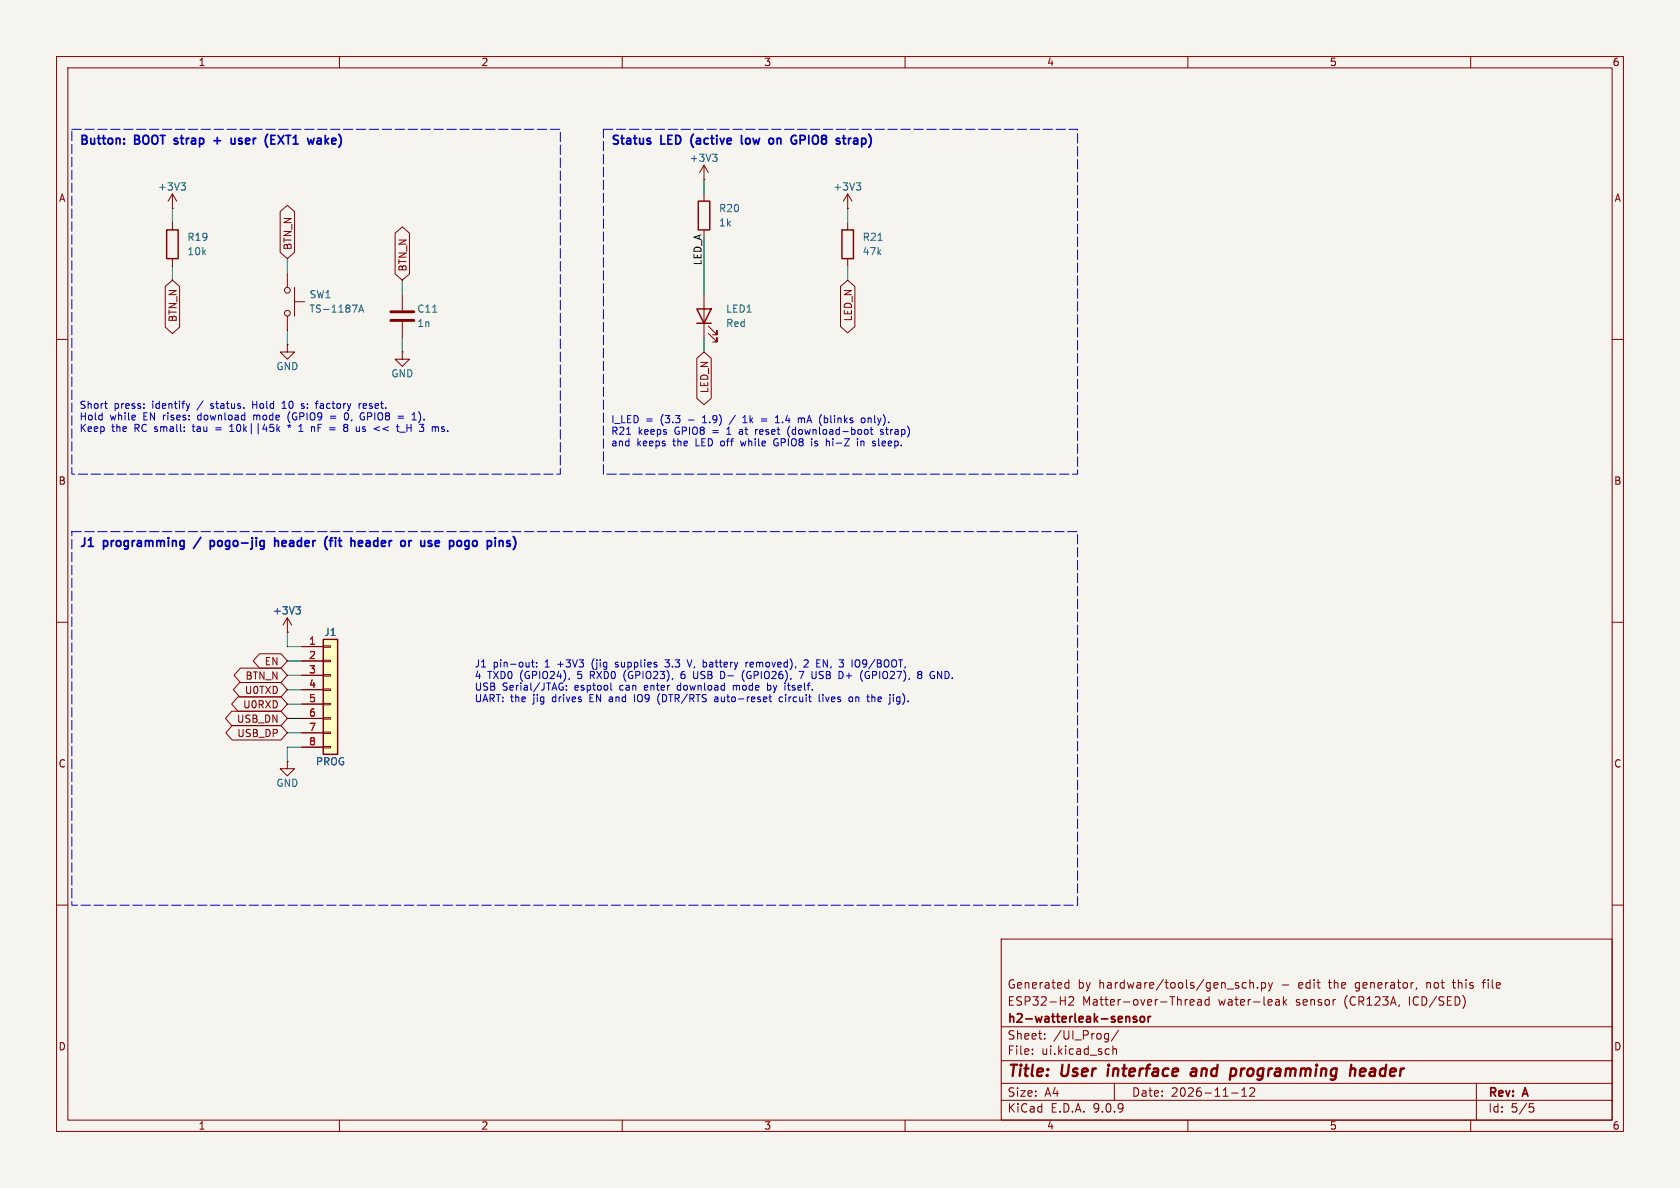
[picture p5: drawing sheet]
(kicad_sch
 (version 20250114)
 (generator "eeschema")
 (generator_version "9.0")
 (paper "A4")
 (title_block
  (title "User interface and programming header")
  (date "2026-11-12")
  (rev "A")
  (company "h2-watterleak-sensor")
  (comment 1 "ESP32-H2 Matter-over-Thread water-leak sensor (CR123A, ICD/SED)")
  (comment 2 "Generated by hardware/tools/gen_sch.py - edit the generator, not this file"))
 (lib_symbols
  (symbol "Device:R"
   (pin_numbers (hide yes))
   (pin_names
    (offset 0)) (exclude_from_sim no) (in_bom yes) (on_board yes)
   (property "Reference" "R" (at 2.032 0 90) (effects (font (size 1.27 1.27))))
   (property "Value" "R" (at 0 0 90) (effects (font (size 1.27 1.27))))
   (property "Footprint" "" (at -1.778 0 90) (effects (font (size 1.27 1.27)) (hide yes)))
   (property "Datasheet" "~" (at 0 0 0) (effects (font (size 1.27 1.27)) (hide yes)))
   (property "Description" "Resistor" (at 0 0 0) (effects (font (size 1.27 1.27)) (hide yes)))
   (symbol "R_0_1"
    (rectangle (start -1.016 -2.54) (end 1.016 2.54) (stroke (width 0.254) (type default)) (fill (type none))))
   (symbol "R_1_1"
    (pin passive line (at 0 3.81 270) (length 1.27) (name "~" (effects (font (size 1.27 1.27)))) (number "1" (effects (font (size 1.27 1.27)))))
    (pin passive line (at 0 -3.81 90) (length 1.27) (name "~" (effects (font (size 1.27 1.27)))) (number "2" (effects (font (size 1.27 1.27))))))
   (embedded_fonts no))
  (symbol "power:+3V3"
   (power)
   (pin_numbers (hide yes))
   (pin_names
    (offset 0) (hide yes)) (exclude_from_sim no) (in_bom yes) (on_board yes)
   (property "Reference" "#PWR" (at 0 -3.81 0) (effects (font (size 1.27 1.27)) (hide yes)))
   (property "Value" "+3V3" (at 0 3.556 0) (effects (font (size 1.27 1.27))))
   (property "Footprint" "" (at 0 0 0) (effects (font (size 1.27 1.27)) (hide yes)))
   (property "Datasheet" "" (at 0 0 0) (effects (font (size 1.27 1.27)) (hide yes)))
   (property "Description" "Power symbol creates a global label with name \"+3V3\"" (at 0 0 0) (effects (font (size 1.27 1.27)) (hide yes)))
   (symbol "+3V3_0_1"
    (polyline (pts (xy -0.762 1.27) (xy 0 2.54)) (stroke (width 0) (type default)) (fill (type none)))
    (polyline (pts (xy 0 2.54) (xy 0.762 1.27)) (stroke (width 0) (type default)) (fill (type none)))
    (polyline (pts (xy 0 0) (xy 0 2.54)) (stroke (width 0) (type default)) (fill (type none))))
   (symbol "+3V3_1_1"
    (pin power_in line (at 0 0 90) (length 0) (name "~" (effects (font (size 1.27 1.27)))) (number "1" (effects (font (size 1.27 1.27))))))
   (embedded_fonts no))
  (symbol "Switch:SW_Push"
   (pin_numbers (hide yes))
   (pin_names
    (offset 1.016) (hide yes)) (exclude_from_sim no) (in_bom yes) (on_board yes)
   (property "Reference" "SW" (at 1.27 2.54 0) (effects (font (size 1.27 1.27)) (justify left)))
   (property "Value" "SW_Push" (at 0 -1.524 0) (effects (font (size 1.27 1.27))))
   (property "Footprint" "" (at 0 5.08 0) (effects (font (size 1.27 1.27)) (hide yes)))
   (property "Datasheet" "~" (at 0 5.08 0) (effects (font (size 1.27 1.27)) (hide yes)))
   (property "Description" "Push button switch, generic, two pins" (at 0 0 0) (effects (font (size 1.27 1.27)) (hide yes)))
   (symbol "SW_Push_0_1"
    (circle (center -2.032 0) (radius 0.508) (stroke (width 0) (type default)) (fill (type none)))
    (polyline (pts (xy 0 1.27) (xy 0 3.048)) (stroke (width 0) (type default)) (fill (type none)))
    (circle (center 2.032 0) (radius 0.508) (stroke (width 0) (type default)) (fill (type none)))
    (polyline (pts (xy 2.54 1.27) (xy -2.54 1.27)) (stroke (width 0) (type default)) (fill (type none)))
    (pin passive line (at -5.08 0 0) (length 2.54) (name "1" (effects (font (size 1.27 1.27)))) (number "1" (effects (font (size 1.27 1.27)))))
    (pin passive line (at 5.08 0 180) (length 2.54) (name "2" (effects (font (size 1.27 1.27)))) (number "2" (effects (font (size 1.27 1.27))))))
   (embedded_fonts no))
  (symbol "power:GND"
   (power)
   (pin_numbers (hide yes))
   (pin_names
    (offset 0) (hide yes)) (exclude_from_sim no) (in_bom yes) (on_board yes)
   (property "Reference" "#PWR" (at 0 -6.35 0) (effects (font (size 1.27 1.27)) (hide yes)))
   (property "Value" "GND" (at 0 -3.81 0) (effects (font (size 1.27 1.27))))
   (property "Footprint" "" (at 0 0 0) (effects (font (size 1.27 1.27)) (hide yes)))
   (property "Datasheet" "" (at 0 0 0) (effects (font (size 1.27 1.27)) (hide yes)))
   (property "Description" "Power symbol creates a global label with name \"GND\" , ground" (at 0 0 0) (effects (font (size 1.27 1.27)) (hide yes)))
   (symbol "GND_0_1"
    (polyline (pts (xy 0 0) (xy 0 -1.27) (xy 1.27 -1.27) (xy 0 -2.54) (xy -1.27 -1.27) (xy 0 -1.27)) (stroke (width 0) (type default)) (fill (type none))))
   (symbol "GND_1_1"
    (pin power_in line (at 0 0 270) (length 0) (name "~" (effects (font (size 1.27 1.27)))) (number "1" (effects (font (size 1.27 1.27))))))
   (embedded_fonts no))
  (symbol "Device:C"
   (pin_numbers (hide yes))
   (pin_names
    (offset 0.254)) (exclude_from_sim no) (in_bom yes) (on_board yes)
   (property "Reference" "C" (at 0.635 2.54 0) (effects (font (size 1.27 1.27)) (justify left)))
   (property "Value" "C" (at 0.635 -2.54 0) (effects (font (size 1.27 1.27)) (justify left)))
   (property "Footprint" "" (at 0.9652 -3.81 0) (effects (font (size 1.27 1.27)) (hide yes)))
   (property "Datasheet" "~" (at 0 0 0) (effects (font (size 1.27 1.27)) (hide yes)))
   (property "Description" "Unpolarized capacitor" (at 0 0 0) (effects (font (size 1.27 1.27)) (hide yes)))
   (symbol "C_0_1"
    (polyline (pts (xy -2.032 0.762) (xy 2.032 0.762)) (stroke (width 0.508) (type default)) (fill (type none)))
    (polyline (pts (xy -2.032 -0.762) (xy 2.032 -0.762)) (stroke (width 0.508) (type default)) (fill (type none))))
   (symbol "C_1_1"
    (pin passive line (at 0 3.81 270) (length 2.794) (name "~" (effects (font (size 1.27 1.27)))) (number "1" (effects (font (size 1.27 1.27)))))
    (pin passive line (at 0 -3.81 90) (length 2.794) (name "~" (effects (font (size 1.27 1.27)))) (number "2" (effects (font (size 1.27 1.27))))))
   (embedded_fonts no))
  (symbol "Device:LED"
   (pin_numbers (hide yes))
   (pin_names
    (offset 1.016) (hide yes)) (exclude_from_sim no) (in_bom yes) (on_board yes)
   (property "Reference" "D" (at 0 2.54 0) (effects (font (size 1.27 1.27))))
   (property "Value" "LED" (at 0 -2.54 0) (effects (font (size 1.27 1.27))))
   (property "Footprint" "" (at 0 0 0) (effects (font (size 1.27 1.27)) (hide yes)))
   (property "Datasheet" "~" (at 0 0 0) (effects (font (size 1.27 1.27)) (hide yes)))
   (property "Description" "Light emitting diode" (at 0 0 0) (effects (font (size 1.27 1.27)) (hide yes)))
   (property "Sim.Pins" "1=K 2=A" (at 0 0 0) (effects (font (size 1.27 1.27)) (hide yes)))
   (symbol "LED_0_1"
    (polyline (pts (xy -3.048 -0.762) (xy -4.572 -2.286) (xy -3.81 -2.286) (xy -4.572 -2.286) (xy -4.572 -1.524)) (stroke (width 0) (type default)) (fill (type none)))
    (polyline (pts (xy -1.778 -0.762) (xy -3.302 -2.286) (xy -2.54 -2.286) (xy -3.302 -2.286) (xy -3.302 -1.524)) (stroke (width 0) (type default)) (fill (type none)))
    (polyline (pts (xy -1.27 0) (xy 1.27 0)) (stroke (width 0) (type default)) (fill (type none)))
    (polyline (pts (xy -1.27 -1.27) (xy -1.27 1.27)) (stroke (width 0.254) (type default)) (fill (type none)))
    (polyline (pts (xy 1.27 -1.27) (xy 1.27 1.27) (xy -1.27 0) (xy 1.27 -1.27)) (stroke (width 0.254) (type default)) (fill (type none))))
   (symbol "LED_1_1"
    (pin passive line (at -3.81 0 0) (length 2.54) (name "K" (effects (font (size 1.27 1.27)))) (number "1" (effects (font (size 1.27 1.27)))))
    (pin passive line (at 3.81 0 180) (length 2.54) (name "A" (effects (font (size 1.27 1.27)))) (number "2" (effects (font (size 1.27 1.27))))))
   (embedded_fonts no))
  (symbol "Connector_Generic:Conn_01x08"
   (pin_names
    (offset 1.016) (hide yes)) (exclude_from_sim no) (in_bom yes) (on_board yes)
   (property "Reference" "J" (at 0 10.16 0) (effects (font (size 1.27 1.27))))
   (property "Value" "Conn_01x08" (at 0 -12.7 0) (effects (font (size 1.27 1.27))))
   (property "Footprint" "" (at 0 0 0) (effects (font (size 1.27 1.27)) (hide yes)))
   (property "Datasheet" "~" (at 0 0 0) (effects (font (size 1.27 1.27)) (hide yes)))
   (property "Description" "Generic connector, single row, 01x08, script generated (kicad-library-utils/schlib/autogen/connector/)" (at 0 0 0) (effects (font (size 1.27 1.27)) (hide yes)))
   (symbol "Conn_01x08_1_1"
    (rectangle (start -1.27 8.89) (end 1.27 -11.43) (stroke (width 0.254) (type default)) (fill (type background)))
    (rectangle (start -1.27 7.747) (end 0 7.493) (stroke (width 0.1524) (type default)) (fill (type none)))
    (rectangle (start -1.27 5.207) (end 0 4.953) (stroke (width 0.1524) (type default)) (fill (type none)))
    (rectangle (start -1.27 2.667) (end 0 2.413) (stroke (width 0.1524) (type default)) (fill (type none)))
    (rectangle (start -1.27 0.127) (end 0 -0.127) (stroke (width 0.1524) (type default)) (fill (type none)))
    (rectangle (start -1.27 -2.413) (end 0 -2.667) (stroke (width 0.1524) (type default)) (fill (type none)))
    (rectangle (start -1.27 -4.953) (end 0 -5.207) (stroke (width 0.1524) (type default)) (fill (type none)))
    (rectangle (start -1.27 -7.493) (end 0 -7.747) (stroke (width 0.1524) (type default)) (fill (type none)))
    (rectangle (start -1.27 -10.033) (end 0 -10.287) (stroke (width 0.1524) (type default)) (fill (type none)))
    (pin passive line (at -5.08 7.62 0) (length 3.81) (name "Pin_1" (effects (font (size 1.27 1.27)))) (number "1" (effects (font (size 1.27 1.27)))))
    (pin passive line (at -5.08 5.08 0) (length 3.81) (name "Pin_2" (effects (font (size 1.27 1.27)))) (number "2" (effects (font (size 1.27 1.27)))))
    (pin passive line (at -5.08 2.54 0) (length 3.81) (name "Pin_3" (effects (font (size 1.27 1.27)))) (number "3" (effects (font (size 1.27 1.27)))))
    (pin passive line (at -5.08 0 0) (length 3.81) (name "Pin_4" (effects (font (size 1.27 1.27)))) (number "4" (effects (font (size 1.27 1.27)))))
    (pin passive line (at -5.08 -2.54 0) (length 3.81) (name "Pin_5" (effects (font (size 1.27 1.27)))) (number "5" (effects (font (size 1.27 1.27)))))
    (pin passive line (at -5.08 -5.08 0) (length 3.81) (name "Pin_6" (effects (font (size 1.27 1.27)))) (number "6" (effects (font (size 1.27 1.27)))))
    (pin passive line (at -5.08 -7.62 0) (length 3.81) (name "Pin_7" (effects (font (size 1.27 1.27)))) (number "7" (effects (font (size 1.27 1.27)))))
    (pin passive line (at -5.08 -10.16 0) (length 3.81) (name "Pin_8" (effects (font (size 1.27 1.27)))) (number "8" (effects (font (size 1.27 1.27))))))
   (embedded_fonts no)))
 (rectangle
  (start 12.7 22.86)
  (end 99.06 83.82)
  (stroke (width 0) (type dash))
  (fill (type none)))
 (text "Button: BOOT strap + user (EXT1 wake)"
  (exclude_from_sim no)
  (at 13.97 24.13 0)
  (effects (font (size 1.524 1.524)
    (bold yes)) (justify left top)))
 (wire
  (pts (xy 30.48 39.37) (xy 30.48 36.83))
  (stroke (width 0) (type default)))
 (wire
  (pts (xy 30.48 46.99) (xy 30.48 49.53))
  (stroke (width 0) (type default)))
 (global_label "BTN_N"
  (shape bidirectional)
  (at 30.48 49.53 270)
  (fields_autoplaced yes)
  (effects (font (size 1.27 1.27)) (justify right))
  (property "Intersheetrefs" "${INTERSHEET_REFS}" (at 30.48 49.53 0) (effects (font (size 1.27 1.27)) (justify right) (hide yes))))
 (wire
  (pts (xy 50.8 48.26) (xy 50.8 45.72))
  (stroke (width 0) (type default)))
 (global_label "BTN_N"
  (shape bidirectional)
  (at 50.8 45.72 90)
  (fields_autoplaced yes)
  (effects (font (size 1.27 1.27)) (justify left))
  (property "Intersheetrefs" "${INTERSHEET_REFS}" (at 50.8 45.72 0) (effects (font (size 1.27 1.27)) (justify left) (hide yes))))
 (wire
  (pts (xy 50.8 58.42) (xy 50.8 60.96))
  (stroke (width 0) (type default)))
 (wire
  (pts (xy 71.12 52.07) (xy 71.12 49.53))
  (stroke (width 0) (type default)))
 (global_label "BTN_N"
  (shape bidirectional)
  (at 71.12 49.53 90)
  (fields_autoplaced yes)
  (effects (font (size 1.27 1.27)) (justify left))
  (property "Intersheetrefs" "${INTERSHEET_REFS}" (at 71.12 49.53 0) (effects (font (size 1.27 1.27)) (justify left) (hide yes))))
 (wire
  (pts (xy 71.12 59.69) (xy 71.12 62.23))
  (stroke (width 0) (type default)))
 (text "Short press: identify / status. Hold 10 s: factory reset.\nHold while EN rises: download mode (GPIO9 = 0, GPIO8 = 1).\nKeep the RC small: tau = 10k||45k * 1 nF = 8 us << t_H 3 ms."
  (exclude_from_sim no)
  (at 13.97 71.12 0)
  (effects (font (size 1.27 1.27)) (justify left top)))
 (rectangle
  (start 106.68 22.86)
  (end 190.5 83.82)
  (stroke (width 0) (type dash))
  (fill (type none)))
 (text "Status LED (active low on GPIO8 strap)"
  (exclude_from_sim no)
  (at 107.95 24.13 0)
  (effects (font (size 1.524 1.524)
    (bold yes)) (justify left top)))
 (wire
  (pts (xy 124.46 34.29) (xy 124.46 31.75))
  (stroke (width 0) (type default)))
 (wire
  (pts (xy 124.46 41.91) (xy 124.46 52.07))
  (stroke (width 0) (type default)))
 (label "LED_A"
  (at 124.46 46.99 90)
  (fields_autoplaced yes)
  (effects (font (size 1.27 1.27)) (justify left bottom)))
 (wire
  (pts (xy 124.46 59.69) (xy 124.46 62.23))
  (stroke (width 0) (type default)))
 (global_label "LED_N"
  (shape bidirectional)
  (at 124.46 62.23 270)
  (fields_autoplaced yes)
  (effects (font (size 1.27 1.27)) (justify right))
  (property "Intersheetrefs" "${INTERSHEET_REFS}" (at 124.46 62.23 0) (effects (font (size 1.27 1.27)) (justify right) (hide yes))))
 (wire
  (pts (xy 149.86 39.37) (xy 149.86 36.83))
  (stroke (width 0) (type default)))
 (wire
  (pts (xy 149.86 46.99) (xy 149.86 49.53))
  (stroke (width 0) (type default)))
 (global_label "LED_N"
  (shape bidirectional)
  (at 149.86 49.53 270)
  (fields_autoplaced yes)
  (effects (font (size 1.27 1.27)) (justify right))
  (property "Intersheetrefs" "${INTERSHEET_REFS}" (at 149.86 49.53 0) (effects (font (size 1.27 1.27)) (justify right) (hide yes))))
 (text "I_LED = (3.3 - 1.9) / 1k = 1.4 mA (blinks only).\nR21 keeps GPIO8 = 1 at reset (download-boot strap)\nand keeps the LED off while GPIO8 is hi-Z in sleep."
  (exclude_from_sim no)
  (at 107.95 73.66 0)
  (effects (font (size 1.27 1.27)) (justify left top)))
 (rectangle
  (start 12.7 93.98)
  (end 190.5 160.02)
  (stroke (width 0) (type dash))
  (fill (type none)))
 (text "J1 programming / pogo-jig header (fit header or use pogo pins)"
  (exclude_from_sim no)
  (at 13.97 95.25 0)
  (effects (font (size 1.524 1.524)
    (bold yes)) (justify left top)))
 (wire
  (pts (xy 53.34 114.3) (xy 50.8 114.3))
  (stroke (width 0) (type default)))
 (wire
  (pts (xy 50.8 114.3) (xy 50.8 111.76))
  (stroke (width 0) (type default)))
 (wire
  (pts (xy 53.34 132.08) (xy 50.8 132.08))
  (stroke (width 0) (type default)))
 (wire
  (pts (xy 50.8 132.08) (xy 50.8 134.62))
  (stroke (width 0) (type default)))
 (wire
  (pts (xy 53.34 116.84) (xy 50.8 116.84))
  (stroke (width 0) (type default)))
 (global_label "EN"
  (shape bidirectional)
  (at 50.8 116.84 180)
  (fields_autoplaced yes)
  (effects (font (size 1.27 1.27)) (justify right))
  (property "Intersheetrefs" "${INTERSHEET_REFS}" (at 50.8 116.84 0) (effects (font (size 1.27 1.27)) (justify right) (hide yes))))
 (wire
  (pts (xy 53.34 119.38) (xy 50.8 119.38))
  (stroke (width 0) (type default)))
 (global_label "BTN_N"
  (shape bidirectional)
  (at 50.8 119.38 180)
  (fields_autoplaced yes)
  (effects (font (size 1.27 1.27)) (justify right))
  (property "Intersheetrefs" "${INTERSHEET_REFS}" (at 50.8 119.38 0) (effects (font (size 1.27 1.27)) (justify right) (hide yes))))
 (wire
  (pts (xy 53.34 121.92) (xy 50.8 121.92))
  (stroke (width 0) (type default)))
 (global_label "U0TXD"
  (shape bidirectional)
  (at 50.8 121.92 180)
  (fields_autoplaced yes)
  (effects (font (size 1.27 1.27)) (justify right))
  (property "Intersheetrefs" "${INTERSHEET_REFS}" (at 50.8 121.92 0) (effects (font (size 1.27 1.27)) (justify right) (hide yes))))
 (wire
  (pts (xy 53.34 124.46) (xy 50.8 124.46))
  (stroke (width 0) (type default)))
 (global_label "U0RXD"
  (shape bidirectional)
  (at 50.8 124.46 180)
  (fields_autoplaced yes)
  (effects (font (size 1.27 1.27)) (justify right))
  (property "Intersheetrefs" "${INTERSHEET_REFS}" (at 50.8 124.46 0) (effects (font (size 1.27 1.27)) (justify right) (hide yes))))
 (wire
  (pts (xy 53.34 127) (xy 50.8 127))
  (stroke (width 0) (type default)))
 (global_label "USB_DN"
  (shape bidirectional)
  (at 50.8 127 180)
  (fields_autoplaced yes)
  (effects (font (size 1.27 1.27)) (justify right))
  (property "Intersheetrefs" "${INTERSHEET_REFS}" (at 50.8 127 0) (effects (font (size 1.27 1.27)) (justify right) (hide yes))))
 (wire
  (pts (xy 53.34 129.54) (xy 50.8 129.54))
  (stroke (width 0) (type default)))
 (global_label "USB_DP"
  (shape bidirectional)
  (at 50.8 129.54 180)
  (fields_autoplaced yes)
  (effects (font (size 1.27 1.27)) (justify right))
  (property "Intersheetrefs" "${INTERSHEET_REFS}" (at 50.8 129.54 0) (effects (font (size 1.27 1.27)) (justify right) (hide yes))))
 (text "J1 pin-out: 1 +3V3 (jig supplies 3.3 V, battery removed), 2 EN, 3 IO9/BOOT,\n4 TXD0 (GPIO24), 5 RXD0 (GPIO23), 6 USB D- (GPIO26), 7 USB D+ (GPIO27), 8 GND.\nUSB Serial/JTAG: esptool can enter download mode by itself.\nUART: the jig drives EN and IO9 (DTR/RTS auto-reset circuit lives on the jig)."
  (exclude_from_sim no)
  (at 83.82 116.84 0)
  (effects (font (size 1.27 1.27)) (justify left top)))
 (symbol
  (lib_id "Device:R")
  (at 30.48 43.18 0)
  (unit 1)
  (exclude_from_sim no)
  (in_bom yes)
  (on_board yes)
  (dnp no)
  (property "Reference" "R19" (at 33.02 41.91 0) (effects (font (size 1.27 1.27)) (justify left)))
  (property "Value" "10k" (at 33.02 44.45 0) (effects (font (size 1.27 1.27)) (justify left)))
  (property "Footprint" "Resistor_SMD:R_0603_1608Metric_Pad0.98x0.95mm_HandSolder" (at 30.48 43.18 0) (effects (font (size 1.27 1.27)) (hide yes)))
  (property "Datasheet" "~" (at 30.48 43.18 0) (effects (font (size 1.27 1.27)) (hide yes)))
  (property "Description" "Resistor" (at 30.48 43.18 0) (effects (font (size 1.27 1.27)) (hide yes)))
  (property "LCSC" "C25804" (at 30.48 43.18 0) (effects (font (size 1.27 1.27)) (hide yes)))
  (property "MPN" "0603WAF1002T5E" (at 30.48 43.18 0) (effects (font (size 1.27 1.27)) (hide yes)))
  (property "Manufacturer" "UNI-ROYAL" (at 30.48 43.18 0) (effects (font (size 1.27 1.27)) (hide yes)))
  (pin "1")
  (pin "2"))
 (symbol
  (lib_id "power:+3V3")
  (at 30.48 36.83 0)
  (unit 1)
  (exclude_from_sim no)
  (in_bom no)
  (on_board yes)
  (dnp no)
  (property "Reference" "#PWR039" (at 30.48 36.83 0) (effects (font (size 1.27 1.27)) (hide yes)))
  (property "Value" "+3V3" (at 30.48 33.02 0) (effects (font (size 1.27 1.27))))
  (property "Footprint" "" (at 30.48 36.83 0) (effects (font (size 1.27 1.27)) (hide yes)))
  (property "Datasheet" "" (at 30.48 36.83 0) (effects (font (size 1.27 1.27)) (hide yes)))
  (property "Description" "" (at 30.48 36.83 0) (effects (font (size 1.27 1.27)) (hide yes)))
  (pin "1"))
 (symbol
  (lib_id "Switch:SW_Push")
  (at 50.8 53.34 270)
  (unit 1)
  (exclude_from_sim no)
  (in_bom yes)
  (on_board yes)
  (dnp no)
  (property "Reference" "SW1" (at 54.61 52.07 90) (effects (font (size 1.27 1.27)) (justify left)))
  (property "Value" "TS-1187A" (at 54.61 54.61 90) (effects (font (size 1.27 1.27)) (justify left)))
  (property "Footprint" "Button_Switch_SMD:SW_Push_1P1T_XKB_TS-1187A" (at 50.8 53.34 90) (effects (font (size 1.27 1.27)) (hide yes)))
  (property "Datasheet" "~" (at 50.8 53.34 90) (effects (font (size 1.27 1.27)) (hide yes)))
  (property "Description" "Push button switch, generic, two pins" (at 50.8 53.34 90) (effects (font (size 1.27 1.27)) (hide yes)))
  (property "LCSC" "C318884" (at 50.8 53.34 90) (effects (font (size 1.27 1.27)) (hide yes)))
  (property "MPN" "TS-1187A-B-A-B" (at 50.8 53.34 90) (effects (font (size 1.27 1.27)) (hide yes)))
  (property "Manufacturer" "XKB" (at 50.8 53.34 90) (effects (font (size 1.27 1.27)) (hide yes)))
  (pin "1")
  (pin "2"))
 (symbol
  (lib_id "power:GND")
  (at 50.8 60.96 0)
  (unit 1)
  (exclude_from_sim no)
  (in_bom no)
  (on_board yes)
  (dnp no)
  (property "Reference" "#PWR040" (at 50.8 60.96 0) (effects (font (size 1.27 1.27)) (hide yes)))
  (property "Value" "GND" (at 50.8 64.77 0) (effects (font (size 1.27 1.27))))
  (property "Footprint" "" (at 50.8 60.96 0) (effects (font (size 1.27 1.27)) (hide yes)))
  (property "Datasheet" "" (at 50.8 60.96 0) (effects (font (size 1.27 1.27)) (hide yes)))
  (property "Description" "" (at 50.8 60.96 0) (effects (font (size 1.27 1.27)) (hide yes)))
  (pin "1"))
 (symbol
  (lib_id "Device:C")
  (at 71.12 55.88 0)
  (unit 1)
  (exclude_from_sim no)
  (in_bom yes)
  (on_board yes)
  (dnp no)
  (property "Reference" "C11" (at 73.66 54.61 0) (effects (font (size 1.27 1.27)) (justify left)))
  (property "Value" "1n" (at 73.66 57.15 0) (effects (font (size 1.27 1.27)) (justify left)))
  (property "Footprint" "Capacitor_SMD:C_0603_1608Metric_Pad1.08x0.95mm_HandSolder" (at 71.12 55.88 0) (effects (font (size 1.27 1.27)) (hide yes)))
  (property "Datasheet" "~" (at 71.12 55.88 0) (effects (font (size 1.27 1.27)) (hide yes)))
  (property "Description" "Unpolarized capacitor" (at 71.12 55.88 0) (effects (font (size 1.27 1.27)) (hide yes)))
  (property "LCSC" "C1588" (at 71.12 55.88 0) (effects (font (size 1.27 1.27)) (hide yes)))
  (property "MPN" "CL10B102KB8NNNC" (at 71.12 55.88 0) (effects (font (size 1.27 1.27)) (hide yes)))
  (property "Manufacturer" "Samsung" (at 71.12 55.88 0) (effects (font (size 1.27 1.27)) (hide yes)))
  (pin "1")
  (pin "2"))
 (symbol
  (lib_id "power:GND")
  (at 71.12 62.23 0)
  (unit 1)
  (exclude_from_sim no)
  (in_bom no)
  (on_board yes)
  (dnp no)
  (property "Reference" "#PWR041" (at 71.12 62.23 0) (effects (font (size 1.27 1.27)) (hide yes)))
  (property "Value" "GND" (at 71.12 66.04 0) (effects (font (size 1.27 1.27))))
  (property "Footprint" "" (at 71.12 62.23 0) (effects (font (size 1.27 1.27)) (hide yes)))
  (property "Datasheet" "" (at 71.12 62.23 0) (effects (font (size 1.27 1.27)) (hide yes)))
  (property "Description" "" (at 71.12 62.23 0) (effects (font (size 1.27 1.27)) (hide yes)))
  (pin "1"))
 (symbol
  (lib_id "Device:R")
  (at 124.46 38.1 0)
  (unit 1)
  (exclude_from_sim no)
  (in_bom yes)
  (on_board yes)
  (dnp no)
  (property "Reference" "R20" (at 127 36.83 0) (effects (font (size 1.27 1.27)) (justify left)))
  (property "Value" "1k" (at 127 39.37 0) (effects (font (size 1.27 1.27)) (justify left)))
  (property "Footprint" "Resistor_SMD:R_0603_1608Metric_Pad0.98x0.95mm_HandSolder" (at 124.46 38.1 0) (effects (font (size 1.27 1.27)) (hide yes)))
  (property "Datasheet" "~" (at 124.46 38.1 0) (effects (font (size 1.27 1.27)) (hide yes)))
  (property "Description" "Resistor" (at 124.46 38.1 0) (effects (font (size 1.27 1.27)) (hide yes)))
  (property "LCSC" "C21190" (at 124.46 38.1 0) (effects (font (size 1.27 1.27)) (hide yes)))
  (property "MPN" "0603WAF1001T5E" (at 124.46 38.1 0) (effects (font (size 1.27 1.27)) (hide yes)))
  (property "Manufacturer" "UNI-ROYAL" (at 124.46 38.1 0) (effects (font (size 1.27 1.27)) (hide yes)))
  (pin "1")
  (pin "2"))
 (symbol
  (lib_id "power:+3V3")
  (at 124.46 31.75 0)
  (unit 1)
  (exclude_from_sim no)
  (in_bom no)
  (on_board yes)
  (dnp no)
  (property "Reference" "#PWR042" (at 124.46 31.75 0) (effects (font (size 1.27 1.27)) (hide yes)))
  (property "Value" "+3V3" (at 124.46 27.94 0) (effects (font (size 1.27 1.27))))
  (property "Footprint" "" (at 124.46 31.75 0) (effects (font (size 1.27 1.27)) (hide yes)))
  (property "Datasheet" "" (at 124.46 31.75 0) (effects (font (size 1.27 1.27)) (hide yes)))
  (property "Description" "" (at 124.46 31.75 0) (effects (font (size 1.27 1.27)) (hide yes)))
  (pin "1"))
 (symbol
  (lib_id "Device:LED")
  (at 124.46 55.88 90)
  (unit 1)
  (exclude_from_sim no)
  (in_bom yes)
  (on_board yes)
  (dnp no)
  (property "Reference" "LED1" (at 128.27 54.61 90) (effects (font (size 1.27 1.27)) (justify right)))
  (property "Value" "Red" (at 128.27 57.15 90) (effects (font (size 1.27 1.27)) (justify right)))
  (property "Footprint" "LED_SMD:LED_0603_1608Metric_Pad1.05x0.95mm_HandSolder" (at 124.46 55.88 90) (effects (font (size 1.27 1.27)) (hide yes)))
  (property "Datasheet" "~" (at 124.46 55.88 90) (effects (font (size 1.27 1.27)) (hide yes)))
  (property "Description" "Light emitting diode" (at 124.46 55.88 90) (effects (font (size 1.27 1.27)) (hide yes)))
  (property "LCSC" "C2286" (at 124.46 55.88 90) (effects (font (size 1.27 1.27)) (hide yes)))
  (property "MPN" "KT-0603R" (at 124.46 55.88 90) (effects (font (size 1.27 1.27)) (hide yes)))
  (property "Manufacturer" "Hubei KENTO" (at 124.46 55.88 90) (effects (font (size 1.27 1.27)) (hide yes)))
  (pin "1")
  (pin "2"))
 (symbol
  (lib_id "Device:R")
  (at 149.86 43.18 0)
  (unit 1)
  (exclude_from_sim no)
  (in_bom yes)
  (on_board yes)
  (dnp no)
  (property "Reference" "R21" (at 152.4 41.91 0) (effects (font (size 1.27 1.27)) (justify left)))
  (property "Value" "47k" (at 152.4 44.45 0) (effects (font (size 1.27 1.27)) (justify left)))
  (property "Footprint" "Resistor_SMD:R_0603_1608Metric_Pad0.98x0.95mm_HandSolder" (at 149.86 43.18 0) (effects (font (size 1.27 1.27)) (hide yes)))
  (property "Datasheet" "~" (at 149.86 43.18 0) (effects (font (size 1.27 1.27)) (hide yes)))
  (property "Description" "Resistor" (at 149.86 43.18 0) (effects (font (size 1.27 1.27)) (hide yes)))
  (property "LCSC" "C25819" (at 149.86 43.18 0) (effects (font (size 1.27 1.27)) (hide yes)))
  (property "MPN" "0603WAF4702T5E" (at 149.86 43.18 0) (effects (font (size 1.27 1.27)) (hide yes)))
  (property "Manufacturer" "UNI-ROYAL" (at 149.86 43.18 0) (effects (font (size 1.27 1.27)) (hide yes)))
  (pin "1")
  (pin "2"))
 (symbol
  (lib_id "power:+3V3")
  (at 149.86 36.83 0)
  (unit 1)
  (exclude_from_sim no)
  (in_bom no)
  (on_board yes)
  (dnp no)
  (property "Reference" "#PWR043" (at 149.86 36.83 0) (effects (font (size 1.27 1.27)) (hide yes)))
  (property "Value" "+3V3" (at 149.86 33.02 0) (effects (font (size 1.27 1.27))))
  (property "Footprint" "" (at 149.86 36.83 0) (effects (font (size 1.27 1.27)) (hide yes)))
  (property "Datasheet" "" (at 149.86 36.83 0) (effects (font (size 1.27 1.27)) (hide yes)))
  (property "Description" "" (at 149.86 36.83 0) (effects (font (size 1.27 1.27)) (hide yes)))
  (pin "1"))
 (symbol
  (lib_id "Connector_Generic:Conn_01x08")
  (at 58.42 121.92 0)
  (unit 1)
  (exclude_from_sim no)
  (in_bom yes)
  (on_board yes)
  (dnp no)
  (property "Reference" "J1" (at 58.42 111.76 0) (effects (font (size 1.27 1.27))))
  (property "Value" "PROG" (at 58.42 134.62 0) (effects (font (size 1.27 1.27))))
  (property "Footprint" "Connector_PinHeader_2.54mm:PinHeader_1x08_P2.54mm_Vertical" (at 58.42 121.92 0) (effects (font (size 1.27 1.27)) (hide yes)))
  (property "Datasheet" "~" (at 58.42 121.92 0) (effects (font (size 1.27 1.27)) (hide yes)))
  (property "Description" "Generic connector, single row, 01x08, script generated (kicad-library-utils/schlib/autogen/connector/)" (at 58.42 121.92 0) (effects (font (size 1.27 1.27)) (hide yes)))
  (property "LCSC" "" (at 58.42 121.92 0) (effects (font (size 1.27 1.27)) (hide yes)))
  (property "MPN" "2.54 mm 1x08 header / pogo pads" (at 58.42 121.92 0) (effects (font (size 1.27 1.27)) (hide yes)))
  (property "Manufacturer" "-" (at 58.42 121.92 0) (effects (font (size 1.27 1.27)) (hide yes)))
  (pin "1")
  (pin "2")
  (pin "3")
  (pin "4")
  (pin "5")
  (pin "6")
  (pin "7")
  (pin "8"))
 (symbol
  (lib_id "power:+3V3")
  (at 50.8 111.76 0)
  (unit 1)
  (exclude_from_sim no)
  (in_bom no)
  (on_board yes)
  (dnp no)
  (property "Reference" "#PWR044" (at 50.8 111.76 0) (effects (font (size 1.27 1.27)) (hide yes)))
  (property "Value" "+3V3" (at 50.8 107.95 0) (effects (font (size 1.27 1.27))))
  (property "Footprint" "" (at 50.8 111.76 0) (effects (font (size 1.27 1.27)) (hide yes)))
  (property "Datasheet" "" (at 50.8 111.76 0) (effects (font (size 1.27 1.27)) (hide yes)))
  (property "Description" "" (at 50.8 111.76 0) (effects (font (size 1.27 1.27)) (hide yes)))
  (pin "1"))
 (symbol
  (lib_id "power:GND")
  (at 50.8 134.62 0)
  (unit 1)
  (exclude_from_sim no)
  (in_bom no)
  (on_board yes)
  (dnp no)
  (property "Reference" "#PWR045" (at 50.8 134.62 0) (effects (font (size 1.27 1.27)) (hide yes)))
  (property "Value" "GND" (at 50.8 138.43 0) (effects (font (size 1.27 1.27))))
  (property "Footprint" "" (at 50.8 134.62 0) (effects (font (size 1.27 1.27)) (hide yes)))
  (property "Datasheet" "" (at 50.8 134.62 0) (effects (font (size 1.27 1.27)) (hide yes)))
  (property "Description" "" (at 50.8 134.62 0) (effects (font (size 1.27 1.27)) (hide yes)))
  (pin "1"))
 (embedded_fonts no))
